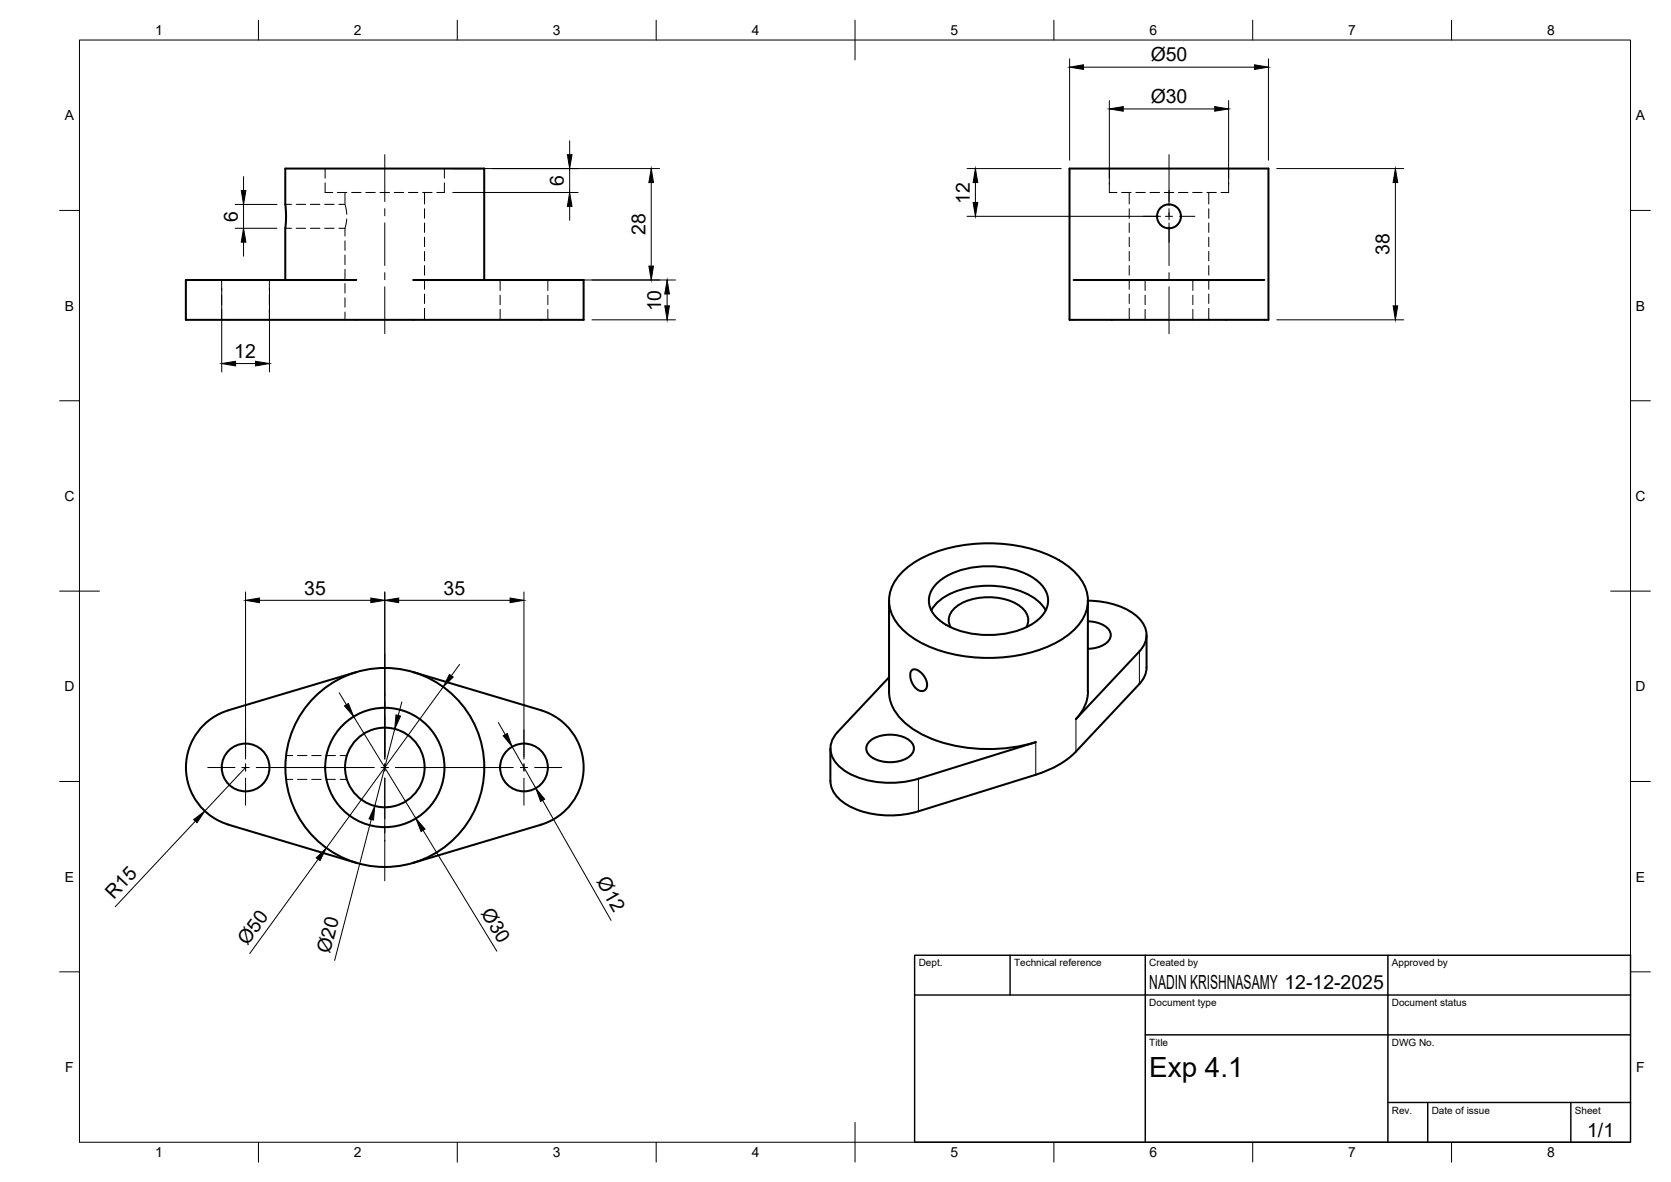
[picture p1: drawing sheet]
<svg xmlns="http://www.w3.org/2000/svg" width="420mm" height="297mm" viewBox="0 0 420 297" stroke-linecap="round" stroke-linejoin="round" font-family="sans-serif">
<!-- layer: Hidden -->
<g fill="none" stroke="#000" stroke-width=".25">
<path d="M71.7 57.4h1.6M71.7 51.4h1.6M74.5 57.4h2.4M74.5 51.4h2.4M78 57.4h2.4M78 51.4h2.4M81.6 57.4h2.4M81.6 51.4h2.4M81.7 46v2.4h2M81.7 42.4v2.4M84.8 48.4h2.4M85.2 57.4h1.5"/>
<path d="M86.7 48.4v3h-1.5M86.7 57.4v1.9M86.8 51.5l.4 2.4M87.2 55.1l-.5 2.3M88.4 48.4h2.4M92 48.4h2.4M95.5 48.4h2.4M99.1 48.4h2.4M102.7 48.4h2.4M106.3 48.4h2.3M106.7 48.4v2.9M106.7 52.5v2.3"/>
<path d="M106.7 56v2.4M106.7 59.6v2.4M111.7 46v2.4h-1.9M111.7 42.4v2.4M278.9 46v2.4h1.9M278.9 42.4v2.4M282 48.4h2.4M283.9 48.4v2.9M283.9 52.5v2.3M283.9 56v2.4M283.9 59.6v2.4M285.6 48.4h2.4"/>
<path d="M289.2 48.4h2.3M292.7 48.4h2.4M296.3 48.4h2.4M299.9 48.4h2.4M303.5 48.4h2.3M303.9 48.4v2.9M303.9 52.5v2.3M303.9 56v2.4M303.9 59.6v2.4M308.9 46v2.4h-1.9M308.9 42.4v2.4M55.7 70.4v2.6"/>
<path d="M55.7 74.2v2.4M55.7 77.8v2.6M67.7 70.4v2.6M67.7 74.2v2.4M67.7 77.8v2.6M86.7 60.5v2.4M86.7 64.1v2.4M86.7 67.7v2.4M86.7 71.3v2.3M86.7 74.8v2.4M86.7 78.4v2M106.7 63.2v2.4"/>
<path d="M106.7 66.7v2.4M106.7 70.3v2.4M106.7 73.9v2.4M106.7 77.5v2.9M125.8 70.4v2.6M125.8 74.2v2.4M125.8 77.8v2.6M137.8 70.4v2.6M137.8 74.2v2.4M137.8 77.8v2.6M283.9 63.2v2.4M283.9 66.7v2.4"/>
<path d="M283.9 70.3v2.4M283.9 73.9v2.4M283.9 77.5v2.9M287.9 70.4v2.6M287.9 74.2v2.4M287.9 77.8v2.6M299.9 70.4v2.6M299.9 74.2v2.4M299.9 77.8v2.6M303.9 63.2v2.4M303.9 66.7v2.4M303.9 70.3v2.4"/>
<path d="M303.9 73.9v2.4M303.9 77.5v2.9M71.9 195.9h1.7M71.9 189.9h1.7M74.8 195.9h2.4M74.8 189.9h2.4M78.4 195.9h2.4M78.4 189.9h2.4M81.9 195.9h2.4M81.9 189.9h2.4M85.5 195.9h1.7M85.5 189.9h1.7"/>
</g>
<!-- layer: Visible -->
<g fill="none" stroke="#000" stroke-width=".51">
<path d="M268.9 42.4h50v38h-50zM71.7 70.4v-13.1l.2-2.5-.2-3.4v-9h50.1v28M89.6 70.4h-42.9v10h100v-10h-42.8M270 70.4h47.9M223.5 150.9v22.9M226.6 144a28.5 28.5 0 0 1 16.9-7.2 38.3 38.3 0 0 1 22.7 4 14 14 0 0 1 7.1 8.2 10 10 0 0 1-4 10 32.1 32.1 0 0 1-19.7 6.3 35.6 35.6 0 0 1-20.4-5.2 11.2 11.2 0 0 1-5.6-9.8 10.1 10.1 0 0 1 3-6.3zM234.2 153.4a13.7 13.7 0 0 1 9.9-5.8 22.5 22.5 0 0 1 16.1 2.8 8.6 8.6 0 0 1 2.7 3M235.8 146.4a20.2 20.2 0 0 1 15-4 17.2 17.2 0 0 1 11.3 4.8 5.6 5.6 0 0 1-.8 8.3 20.2 20.2 0 0 1-15 4 17.2 17.2 0 0 1-11.3-4.9 5.6 5.6 0 0 1 .8-8.2zM239 157.6a4 4 0 0 1 1.8-5.4 15.2 15.2 0 0 1 15.5 0 4 4 0 0 1 1.8 5.4M273.5 156.1a5.9 5.9 0 0 1 5.7 2.9 2.83 2.83 0 0 1-1.9 3.2 8.8 8.8 0 0 1-3.8 .9M288.3 159.6v8.8l-.6 1.8-1.2 1.7M57.5 178.5a15 15 0 0 0-10.7 14.4 15 15 0 0 0 10.7 14.3l32.1 9.6"/>
<path d="M89.6 168.9l-32.2 9.6M103.9 168.9l32.1 9.6M136 178.5a15 15 0 0 1 10.7 14.4 15 15 0 0 1-10.7 14.3l-32.1 9.6M223.5 173.8a12 12 0 0 0 6.5 9.7 38.2 38.2 0 0 0 25.9 4.1l4.5-1.1-29.5 9.2a23.1 23.1 0 0 1-18.8-2.2 6.1 6.1 0 0 1-2.7-7.8l1.2-1.7M223.5 170.2l-12.9 13.8M229.2 168.5a2.1 2.1 0 0 1 2.8 1l.6 .8 .4 1.1a1.57 1.57 0 0 1-.5 2.1 1.57 1.57 0 0 1-2.1-.5l-.8-1-.6-1.3-.1-1.5zM273.6 173.8a9.9 9.9 0 0 1-3.1 6.9M286.5 163.7a5.8 5.8 0 0 0-1-9.1 19.6 19.6 0 0 0-12-3.7v22.9M286.5 163.7l-16 17M286.5 171.9l-16 17M208.8 188.1v8.2M218.9 186.1a8.9 8.9 0 0 1 9.8 0 2.49 2.49 0 0 1 1.1 2.4 2.49 2.49 0 0 1-1.8 2 9.1 9.1 0 0 1-9.1-.4 2.36 2.36 0 0 1 0-4z"/>
<path d="M270.5 188.9a23.3 23.3 0 0 1-10.1 5.8l-29.5 9.2a23 23 0 0 1-19-2.4 6.9 6.9 0 0 1-3.1-5.2"/>
<circle cx="293.9" cy="54.4" r="3"/>
<circle cx="61.8" cy="192.9" r="6"/>
<circle cx="96.8" cy="192.9" r="25"/>
<circle cx="96.8" cy="192.9" r="10"/>
<circle cx="96.8" cy="192.9" r="15"/>
<circle cx="131.8" cy="192.9" r="6"/>
</g>
<!-- layer: Visible Narrow -->
<path d="M286.5 163.7v8.2M230.9 195.7v8.2M260.4 186.5v8.2M270.5 180.7v8.2" fill="none" stroke="#000" stroke-width=".25"/>
<!-- layer: BORDER -->
<g fill="none" stroke="#000" stroke-width=".25">
<path d="M20 10.1h390v276.9h-390zM65 5.1v5M115 5.1v5M165 5.1v5M215 5.1v10M265 5.1v5M315 5.1v5M365 5.1v5M15 52.9h5M410 52.9h5M15 100.7h5M410 100.7h5"/>
<path d="M15 148.6h10M405 148.6h10M15 196.4h5M410 196.4h5M15 244.2h5M410 244.2h5M65 287v5M115 287v5M165 287v5M215 282.1v9.9M265 287v5M315 287v5"/>
<path d="M365 287v5"/>
</g>
<!-- layer: TITLEBLOCK -->
<path d="M230 240.1h180v46.9h-180zM230 250h180M254 240.1v9.9M288 240.1v46.9M349 240.1v46.9M288 260.1h122M349 277.1h61M359 277.1v9.9M395 277.1v9.9" fill="none" stroke="#000" stroke-width=".36"/>
<!-- layer: Smart Centers -->
<g fill="none" stroke="#000" stroke-width=".25">
<path d="M96.8 38.9v11.8M293.9 38.9v12.8M96.8 52.4v1.8M96.8 56v10.7M287.4 54.4h3.9M293 54.4h1.8M293.9 52.4v2.9M293.9 56v10.7M296.6 54.4h3.8M96.8 68.5v1.8M96.8 72.1v11.8M293.9 68.5v1.8"/>
<path d="M293.9 72.1v11.8M96.8 164.4v25.8M52.2 192.9h6.9M60.9 192.9h1.7M61.7 183.4v6.8M61.7 192v1.8M61.7 195.5v6.9M64.4 192.9h29.7M95.8 192.9h1.8M96.8 192v1.8M96.8 195.5v25.9M99.4 192.9h29.7"/>
<path d="M130.9 192.9h1.7M131.7 183.4v6.8M131.7 192v1.8M131.7 195.5v6.9M134.4 192.9h6.8"/>
</g>
<!-- layer: FD_Dimensions -->
<g fill="none" stroke="#000" stroke-width=".25">
<path d="M268.9 14.8v25.5M272.4 16.9h43M318.9 14.8v25.5M143.2 35.4v3.5M278.9 25.3v21M282.4 27.4h23M308.9 25.3v21M59.1 51.4h10.5M59.1 57.4h10.5M61.2 44.4v3.5M61.2 51.4v6M113.8 42.4h52"/>
<path d="M113.8 48.4h31.6M143.2 42.4v6M143.2 51.9v3.5M163.7 45.9v21M243.2 42.4h23.6M243.2 54.4h48.6M245.3 45.9v5M321 42.4h32M350.9 45.9v31M55.8 72.5v21M61.2 60.9v3.5M67.8 72.5v21"/>
<path d="M123.8 70.4h46M167.7 73.9v3M59.2 91.4h5M148.8 80.4h21M321 80.4h32M61.7 148.8v42M65.2 150.9h28M96.8 148.8v42M100.2 150.9h28M131.7 148.8v42M85.3 174.1l1.8 3M101 176.4l-.9 3.4"/>
<path d="M111.4 172.6l-29.3 40.5M115.5 167l-2 2.8M61.7 192.9l-10.2 10.9M88.9 180.1l15.7 25.6M99.3 183.2l-5.1 19.4M125.3 181.6l1.7 3M128.8 187.6l5.9 10.5M49.1 206.4l-20.1 21.5M80 215.9l-17.2 23.7M93.3 205.9l-9.2 35.4M106.4 208.7l18.5 30.3M136.4 201.1l17.2 30.2"/>
</g>
<g fill="#000" stroke="#000" stroke-width=".25">
<path d="M268.9 16.9l3.5-.6v1.1zM315.4 16.3l3.5 .6-3.5 .5zM142.7 38.9h1.1l-.6 3.5zM278.9 27.4l3.5-.6v1.1zM305.4 26.8l3.5 .6-3.5 .5zM60.7 47.9h1.1l-.6 3.5zM143.2 48.4l.6 3.5h-1.1zM163.7 42.4l.6 3.5h-1.1zM244.7 50.9h1.2l-.6 3.5zM245.3 42.4l.6 3.5h-1.2zM350.9 42.4l.6 3.5h-1.2zM61.2 57.4l.6 3.5h-1.1z"/>
<path d="M163.2 66.9h1.1l-.6 3.5zM167.2 76.9h1.1l-.6 3.5zM167.7 70.4l.6 3.5h-1.1zM350.3 76.9h1.2l-.6 3.5zM55.8 91.4l3.4-.6v1.2zM64.2 90.8l3.6 .6-3.6 .6zM61.7 150.9l3.5-.6v1.2zM93.2 150.3l3.6 .6-3.6 .6zM96.8 150.9l3.4-.6v1.2zM128.2 150.3l3.5 .6-3.5 .6zM86.6 177.4l1-.6 1.3 3.3zM99.6 179.6l1.1 .3-1.4 3.3z"/>
<path d="M113 169.5l1 .6-2.6 2.5zM126.5 184.9l1.1-.6 1.2 3.3zM48.7 206l2.8-2.2-2 3zM79.5 215.6l2.6-2.5-1.6 3.2zM94.2 202.6l-.3 3.5-1.1-.3zM104.6 205.7l2.3 2.7-1 .6zM134.7 198.1l2.2 2.7-1 .6z"/>
</g>
<text font-size="7" x="289" y="270.6">Exp 4.1</text>
<g font-size="4.9">
<text x="289.3" y="15.3">Ø50</text>
<text x="289.3" y="25.8">Ø30</text>
<text x="141.8" y="46.7" transform="rotate(-90 141.8 46.7)">6</text>
<text x="243.9" y="51.2" transform="rotate(-90 243.9 51.2)">12</text>
<text x="59.8" y="55.7" transform="rotate(-90 59.8 55.7)">6</text>
<text x="162.3" y="59.1" transform="rotate(-90 162.3 59.1)">28</text>
<text x="349.4" y="64.1" transform="rotate(-90 349.4 64.1)">38</text>
<text x="166.3" y="78.2" transform="rotate(-90 166.3 78.2)">10</text>
<text x="58.9" y="90">12</text>
<text x="76.5" y="149.4">35</text>
<text x="111.5" y="149.4">35</text>
<text x="149.9" y="221.5" transform="rotate(60 149.9 221.5)">Ø12</text>
<text x="28.6" y="226.1" transform="rotate(-47 28.6 226.1)">R15</text>
<text x="120.8" y="229.3" transform="rotate(59 120.8 229.3)">Ø30</text>
<text x="62.3" y="237.7" transform="rotate(-54 62.3 237.7)">Ø50</text>
<text x="83" y="239.8" transform="rotate(-75 83 239.8)">Ø20</text>
<text x="289" y="248.5">NADIN KRISHNASAMY 12-12-2025</text>
<text x="399.1" y="285.7">1/1</text>
</g>
<g font-size="3.5">
<text x="39" y="8.8">1</text>
<text x="89" y="8.8">2</text>
<text x="139" y="8.8">3</text>
<text x="189" y="8.8">4</text>
<text x="239" y="8.8">5</text>
<text x="289" y="8.8">6</text>
<text x="339" y="8.8">7</text>
<text x="389" y="8.8">8</text>
<text x="16.3" y="30.2">A</text>
<text x="411.3" y="30.2">A</text>
<text x="16.3" y="78">B</text>
<text x="411.3" y="78">B</text>
<text x="16.2" y="125.9">C</text>
<text x="411.2" y="125.9">C</text>
<text x="16.2" y="173.7">D</text>
<text x="411.2" y="173.7">D</text>
<text x="16.3" y="221.6">E</text>
<text x="411.3" y="221.6">E</text>
<text x="16.4" y="269.4">F</text>
<text x="411.4" y="269.4">F</text>
<text x="39" y="290.8">1</text>
<text x="89" y="290.8">2</text>
<text x="139" y="290.8">3</text>
<text x="189" y="290.8">4</text>
<text x="239" y="290.8">5</text>
<text x="289" y="290.8">6</text>
<text x="339" y="290.8">7</text>
<text x="389" y="290.8">8</text>
</g>
<g font-size="2.5">
<text x="231" y="242.9">Dept.</text>
<text x="255" y="242.9">Technical reference</text>
<text x="289" y="242.9">Created by</text>
<text x="350" y="242.9">Approved by</text>
<text x="289" y="252.8">Document type</text>
<text x="350" y="252.8">Document status</text>
<text x="289" y="262.9">Title</text>
<text x="350" y="262.9">DWG No.</text>
<text x="350" y="279.9">Rev.</text>
<text x="360" y="279.9">Date of issue</text>
<text x="396" y="279.9">Sheet</text>
</g>
</svg>
